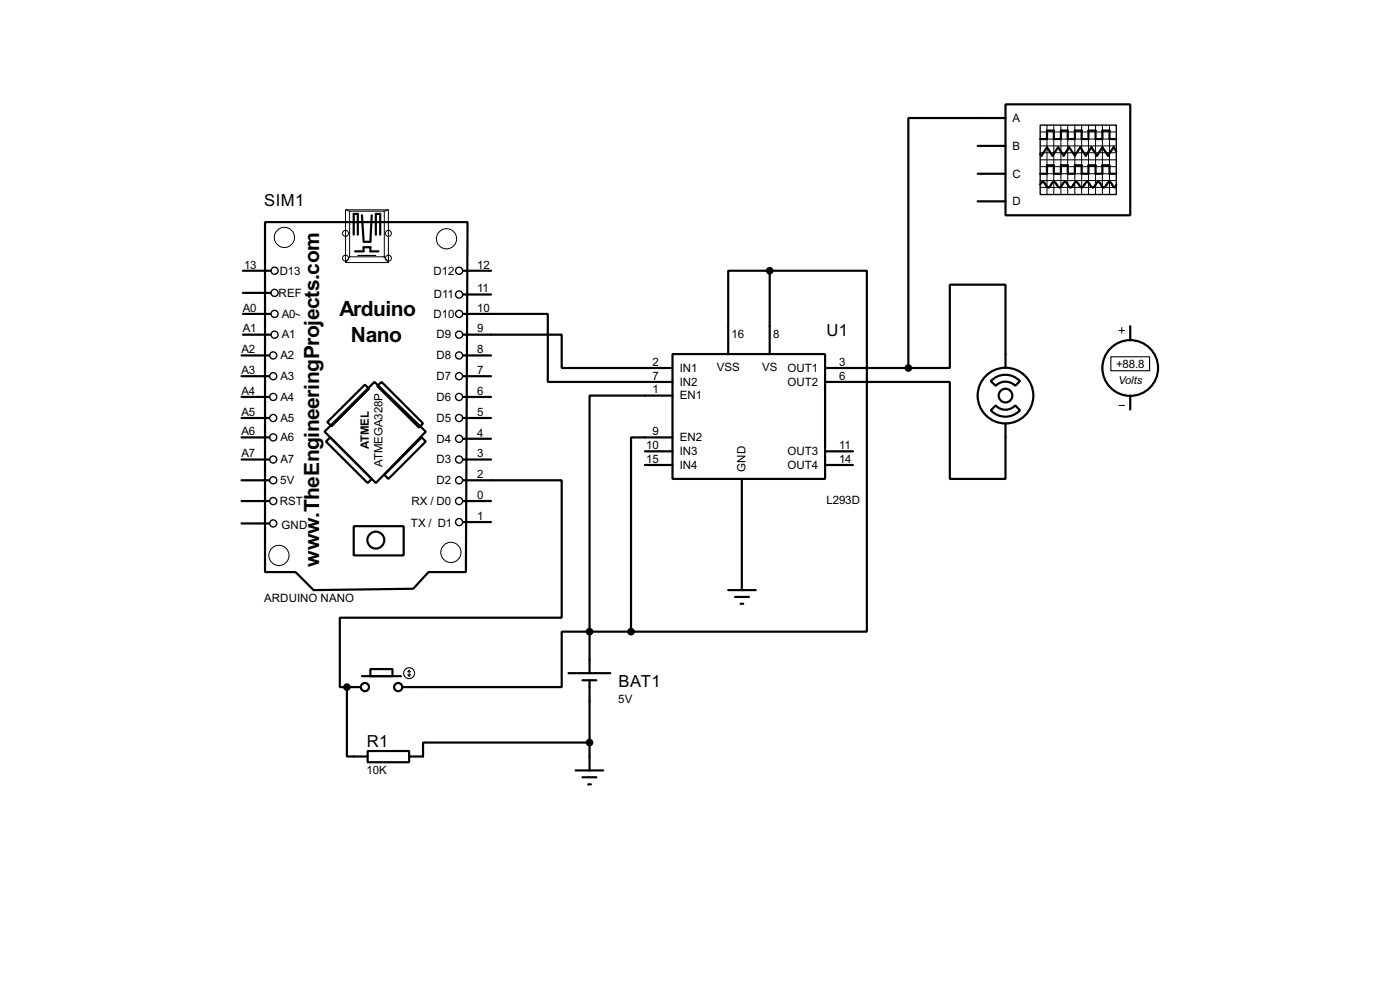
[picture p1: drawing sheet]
<svg xmlns="http://www.w3.org/2000/svg" width="256mm" height="180mm" viewBox="0 0 256 180" stroke-linecap="round" stroke-linejoin="round" font-family="sans-serif">
<g fill="none" stroke="#000" stroke-width=".4">
<path d="M184.2 19.1h22.9v20.3h-22.9zM66.3 39.4l.3 4.6M68.1 39.4l-.2 4.9h-1.3M179.1 31.8h5.1M179.1 26.7h5.1M179.1 36.9h5.1M184.2 21.6h-17.8v45.8M190.6 33.8l.2-.4 .3-.1 .2 .1 .5 .8 .3 .1 .2-.1 .5-.8a.6 .6 0 0 1 .9 .5l.4 .4 .2-.1 .5-.8 .3-.1 .3 .1 .5 .8a.6 .6 0 0 0 .8-.5l.5-.4 .2 .1 .5 .8 .3 .1 .2-.1 .5-.8 .3-.1 .2 .1 .3 .4a.54 .54 0 0 0 .7 .4l.5-.8 .3-.1 .3 .1 .5 .8 .2 .1 .3-.1 .2-.4a.54 .54 0 0 1 .8-.4l.5 .8 .3 .1 .2-.5M190.6 25.5h1.2v-1.6h1.3v1.6h1.3v-1.6h1.2v1.6h1.3v-1.6h1.3v1.6h1.2v-1.6h1.3v1.6h1.3v-1.6h1.3v1.6h1.2M190.6 31.8h1.2v-1.5h1.3v1.5h1.3v-1.5h1.2v1.5h1.3v-1.5h1.3v1.5h1.2v-1.5h1.3v1.5h1.3v-1.5h1.3v1.5h1.2M204.5 27.7l-.5-.7-1 1.5-1-1.5-1 1.5-1-1.5-1.1 1.5-1-1.5-1 1.5-1-1.5-1 1.5-1-1.5-1.1 1.5-1-1.5-1 1.5-.2-.3M44.5 57.5h5.1"/>
<path d="M44.5 49.6h5.1M44.5 53.6h5.1M48.6 40.7h37.1l-.3 64h-6.9l-2.8 3.1-18.2 .2-3.3-3.3h-5.6zM64.8 43v-3.8h.8v3.8M65.1 46h1.5v-.7h1.3v.7h1.5M68.9 43v-3.8h.8v3.8M84.9 57.5h15.5v12.4h22.8M84.9 53.9h5.1M84.9 49.6h5.1M141 49.6h17.8v66h-43.2M141 49.6h-7.6v15.2M141 49.6v15.2"/>
<path d="M207.1 59.7v2.6M44.3 76.5h5M44.3 72.7h5M44.3 68.9h5M44.3 65.1h5M44.5 61.3h5.1M59.5 79l9.1-9.1 9.4 9.1-9.1 9.4zM60 77.3l6.9-6.9 .7 .8-6.8 6.8zM69.1 70.7l.8-.8 7.6 7.6-.7 .8zM84.9 61.3h18v6.1h20.3M84.9 76.5h5.1M84.9 72.7h5.1"/>
<path d="M84.9 68.9h5.1M84.9 65.1h5.1M123.2 64.8h28v22.9h-28zM123.2 72.4h-15.2v43.2M151.2 69.9h22.8v17.8h10.2v-10.2M151.2 67.4h15.2M166.4 67.4h7.6v-15.3h10.2v15.3M181.5 69.8a3.7 3.7 0 0 1 5.4 0l-.9 .8a2.54 2.54 0 0 0-3.6 0zM182.4 74.2a2.45 2.45 0 0 0 3.6 0l.9 .9a3.7 3.7 0 0 1-5.4 0zM207.1 72.4v2.6M44.3 91.7h5M44.3 87.9h5"/>
<path d="M44.3 84.1h5M44.3 95.8h5M44.3 80.1h5M59.7 80.8l.8-.7 7.6 7.6-.7 .7zM64.8 96.3h9.2v5.4h-9.2zM70.4 86.9l6.9-6.8 .7 .7-6.8 6.9zM84.9 87.9h18v25.2h-40.6v12.7h1.3M84.9 91.7h5.1M84.9 95.6h5.1M84.9 84.1h5.1M84.9 80.3h5.1M118.2 82.6h5"/>
<path d="M118.2 85.1h5M123.2 80.1h-7.6v35.5M135.9 87.7v20.3M151.2 82.6h5.1M151.2 85.1h5.1M108 115.6h-5.1v10.2h-29.2M108 115.6v7.6M108 115.6h7.6M133.4 108h5.1M134.7 109.3h2.5M135.7 110.5h.5M63.6 125.8v12.7h3.8"/>
<path d="M63.6 125.8h2.5M66.3 123.8h7.2M67.4 137.5h7.6v2h-7.6zM67.9 122.5h4v1.3h-4zM104.2 123.2h7.6M106.7 124.5h2.6M108 135.9h-30.5v2.6h-2.5M108 124.5v16.5M105.5 141h5M106.7 142.3h2.6M107.8 143.6h.5"/>
<circle cx="184.2" cy="72.4" r="5.1"/>
<circle cx="184.2" cy="72.4" r="1.25"/>
<circle cx="207" cy="67.4" r="5.1"/>
<circle cx="68.8" cy="98.9" r="1.55"/>
<circle cx="66.8" cy="125.8" r=".75"/>
<circle cx="72.9" cy="125.8" r=".75"/>
</g>
<circle cx="63.6" cy="125.8" r=".2" fill="#000"/>
<g fill="none" stroke="#000" stroke-width=".18">
<path d="M63.3 38.4h7.9v9.7h-7.9zM63.3 38.4l.8 .3M64.1 38.7h6.3v8.3h-6.3zM71.2 38.4l-.8 .3M190.6 26.7h13.9M190.6 24.2h13.9M190.6 25.5h13.9M190.6 28h13.9M190.6 30.5h13.9M190.6 31.8h13.9M190.6 33.1h13.9M190.6 34.3h13.9"/>
<path d="M190.6 29.3h13.9M191.8 22.9v12.7M193.1 22.9v12.7M194.4 22.9v12.7M195.6 22.9v12.7M196.9 22.9v12.7M198.2 22.9v12.7M199.4 22.9v12.7M200.7 22.9v12.7M202 22.9v12.7M203.3 22.9v12.7M54.2 57.5l.7 .2"/>
<path d="M64.1 47l-.8 1.1M70.4 47l.8 1.1M205.5 60v1M205 60.5h1M205 74.2h1"/>
<circle cx="52.1" cy="43.5" r="1.85"/>
<circle cx="63.3" cy="47.3" r=".55"/>
<circle cx="63.3" cy="42.7" r=".55"/>
<circle cx="71.1" cy="47.3" r=".55"/>
<circle cx="71.1" cy="42.7" r=".55"/>
<circle cx="81.8" cy="43.7" r="1.85"/>
<circle cx="51.1" cy="101.7" r="1.85"/>
<circle cx="82.6" cy="101.1" r="1.85"/>
</g>
<g fill="none" stroke="#000" stroke-width=".25">
<path d="M190.6 22.9h13.9v12.7h-13.9z"/>
<circle cx="50.3" cy="57.5" r=".65"/>
<circle cx="50.3" cy="49.6" r=".65"/>
<circle cx="50.3" cy="53.6" r=".65"/>
<circle cx="84.1" cy="49.6" r=".65"/>
<circle cx="84.1" cy="57.5" r=".65"/>
<circle cx="84.1" cy="53.9" r=".65"/>
<circle cx="50" cy="68.9" r=".65"/>
<circle cx="50" cy="72.7" r=".65"/>
<circle cx="50" cy="65.1" r=".65"/>
<circle cx="50" cy="76.5" r=".65"/>
<circle cx="50.3" cy="61.3" r=".65"/>
<circle cx="84.1" cy="72.7" r=".65"/>
<circle cx="84.1" cy="76.5" r=".65"/>
<circle cx="84.1" cy="65.1" r=".65"/>
<circle cx="84.1" cy="61.3" r=".65"/>
<circle cx="84.1" cy="68.9" r=".65"/>
<circle cx="50" cy="87.9" r=".65"/>
<circle cx="50" cy="80.1" r=".65"/>
<circle cx="50" cy="95.8" r=".65"/>
<circle cx="50" cy="91.7" r=".65"/>
<circle cx="50" cy="84.1" r=".65"/>
<circle cx="84.1" cy="91.7" r=".65"/>
<circle cx="84.1" cy="95.6" r=".65"/>
<circle cx="84.1" cy="80.3" r=".65"/>
<circle cx="84.1" cy="84.1" r=".65"/>
<circle cx="84.1" cy="87.9" r=".65"/>
</g>
<g fill="none" stroke="#000" stroke-width=".2">
<path d="M65.6 46.8h3.3M203.5 65.3h7.1v2.6h-7.1zM74.7 123.5l.3 .3M75 122.7v1.1M75 122.7l-.3 .3M75 122.7l.2 .3M75.2 123.5l-.2 .3"/>
<circle cx="74.9" cy="123.2" r="1"/>
</g>
<g fill="#000" stroke="#000" stroke-width=".4">
<circle cx="141" cy="49.6" r=".5"/>
<circle cx="166.4" cy="67.4" r=".5"/>
<circle cx="108" cy="115.6" r=".5"/>
<circle cx="115.6" cy="115.6" r=".5"/>
<circle cx="63.5" cy="125.8" r=".5"/>
<circle cx="108" cy="135.9" r=".5"/>
</g>
<g font-size="4.3">
<text x="62.2" y="57.9">Arduino</text>
<text x="64.3" y="62.5">Nano</text>
<text x="58.5" y="103.7" transform="rotate(-90 58.5 103.7)">www.TheEngineeringProjects.com</text>
</g>
<g font-size="3.4">
<text x="48.4" y="37.7">SIM1</text>
<text x="151.4" y="61.4">U1</text>
<text x="113.3" y="125.8">BAT1</text>
<text x="67.2" y="136.7">R1</text>
</g>
<g font-size="2.4">
<text x="185.5" y="22.3">A</text>
<text x="185.5" y="27.4">B</text>
<text x="185.5" y="32.5">C</text>
<text x="185.5" y="37.6">D</text>
<text x="44.7" y="49.2">13</text>
<text x="51.2" y="50.3">D13</text>
<text x="79.4" y="50.3">D12</text>
<text x="87.4" y="53.5">11</text>
<text x="87.4" y="49.2">12</text>
<text x="44.5" y="57.1">A0</text>
<text x="51" y="54.3">REF</text>
<text x="51.6" y="58.2">A0</text>
<text x="79.4" y="58.2">D10</text>
<text x="79.5" y="54.6">D11</text>
<text x="87.4" y="57.1">10</text>
<text x="44.2" y="64.7">A2</text>
<text x="44.5" y="60.9">A1</text>
<text x="51.4" y="65.8">A2</text>
<text x="51.6" y="62">A1</text>
<text x="80" y="62">D9</text>
<text x="80" y="65.8">D8</text>
<text x="87.4" y="64.7">8</text>
<text x="87.4" y="60.9">9</text>
<text x="134" y="61.9">16</text>
<text x="141.7" y="61.9">8</text>
<text x="44.2" y="68.4">A3</text>
<text x="51.4" y="69.5">A3</text>
<text x="80" y="69.5">D7</text>
<text x="87.4" y="68.4">7</text>
<text x="119.6" y="67">2</text>
<text x="119.6" y="69.5">7</text>
<text x="119.6" y="72">1</text>
<text x="124.5" y="68.1">IN1</text>
<text x="124.5" y="70.6">IN2</text>
<text x="131.3" y="68">VSS</text>
<text x="139.6" y="68">VS</text>
<text x="144.2" y="68.1">OUT1</text>
<text x="144.2" y="70.6">OUT2</text>
<text x="153.7" y="67">3</text>
<text x="153.7" y="69.5">6</text>
<text x="204.5" y="67.3">+88.8</text>
<text x="44.2" y="76.1">A5</text>
<text x="44.2" y="72.3">A4</text>
<text x="51.4" y="77.2">A5</text>
<text x="51.4" y="73.4">A4</text>
<text x="80" y="73.4">D6</text>
<text x="80" y="77.2">D5</text>
<text x="87.4" y="76.1">5</text>
<text x="87.4" y="72.3">6</text>
<text x="124.5" y="73.1">EN1</text>
<text x="44.2" y="79.7">A6</text>
<text x="44.2" y="83.7">A7</text>
<text x="51.4" y="80.8">A6</text>
<text x="67.6" y="82.2" transform="rotate(-90 67.6 82.2)">ATMEL</text>
<text x="80" y="81">D4</text>
<text x="87.4" y="83.7">3</text>
<text x="87.4" y="79.9">4</text>
<text x="118.4" y="82.2">10</text>
<text x="119.6" y="79.7">9</text>
<text x="124.5" y="83.3">IN3</text>
<text x="124.5" y="80.8">EN2</text>
<text x="144.2" y="83.3">OUT3</text>
<text x="153.7" y="82.2">11</text>
<text x="51.4" y="88.6">5V</text>
<text x="51.4" y="84.8">A7</text>
<text x="70.1" y="85.5" transform="rotate(-90 70.1 85.5)">ATMEGA328P</text>
<text x="80" y="84.8">D3</text>
<text x="80" y="88.6">D2</text>
<text x="87.4" y="87.5">2</text>
<text x="118.4" y="84.7">15</text>
<text x="124.5" y="85.8">IN4</text>
<text x="136.6" y="86.4" transform="rotate(-90 136.6 86.4)">GND</text>
<text x="144.2" y="85.8">OUT4</text>
<text x="153.7" y="84.7">14</text>
<text x="51.2" y="92.4">RST</text>
<text x="75.4" y="92.4">RX / D0</text>
<text x="87.4" y="91.3">0</text>
<text x="87.4" y="95.2">1</text>
<text x="151.4" y="92.3">L293D</text>
<text x="51.6" y="96.8">GND</text>
<text x="75.2" y="96.5">TX / D1</text>
<text x="48.4" y="110.1">ARDUINO NANO</text>
<text x="113.3" y="128.8">5V</text>
<text x="67.2" y="141.6">10K</text>
</g>
<text font-size="2.3" x="204.9" y="70.3">Volts</text>
</svg>
